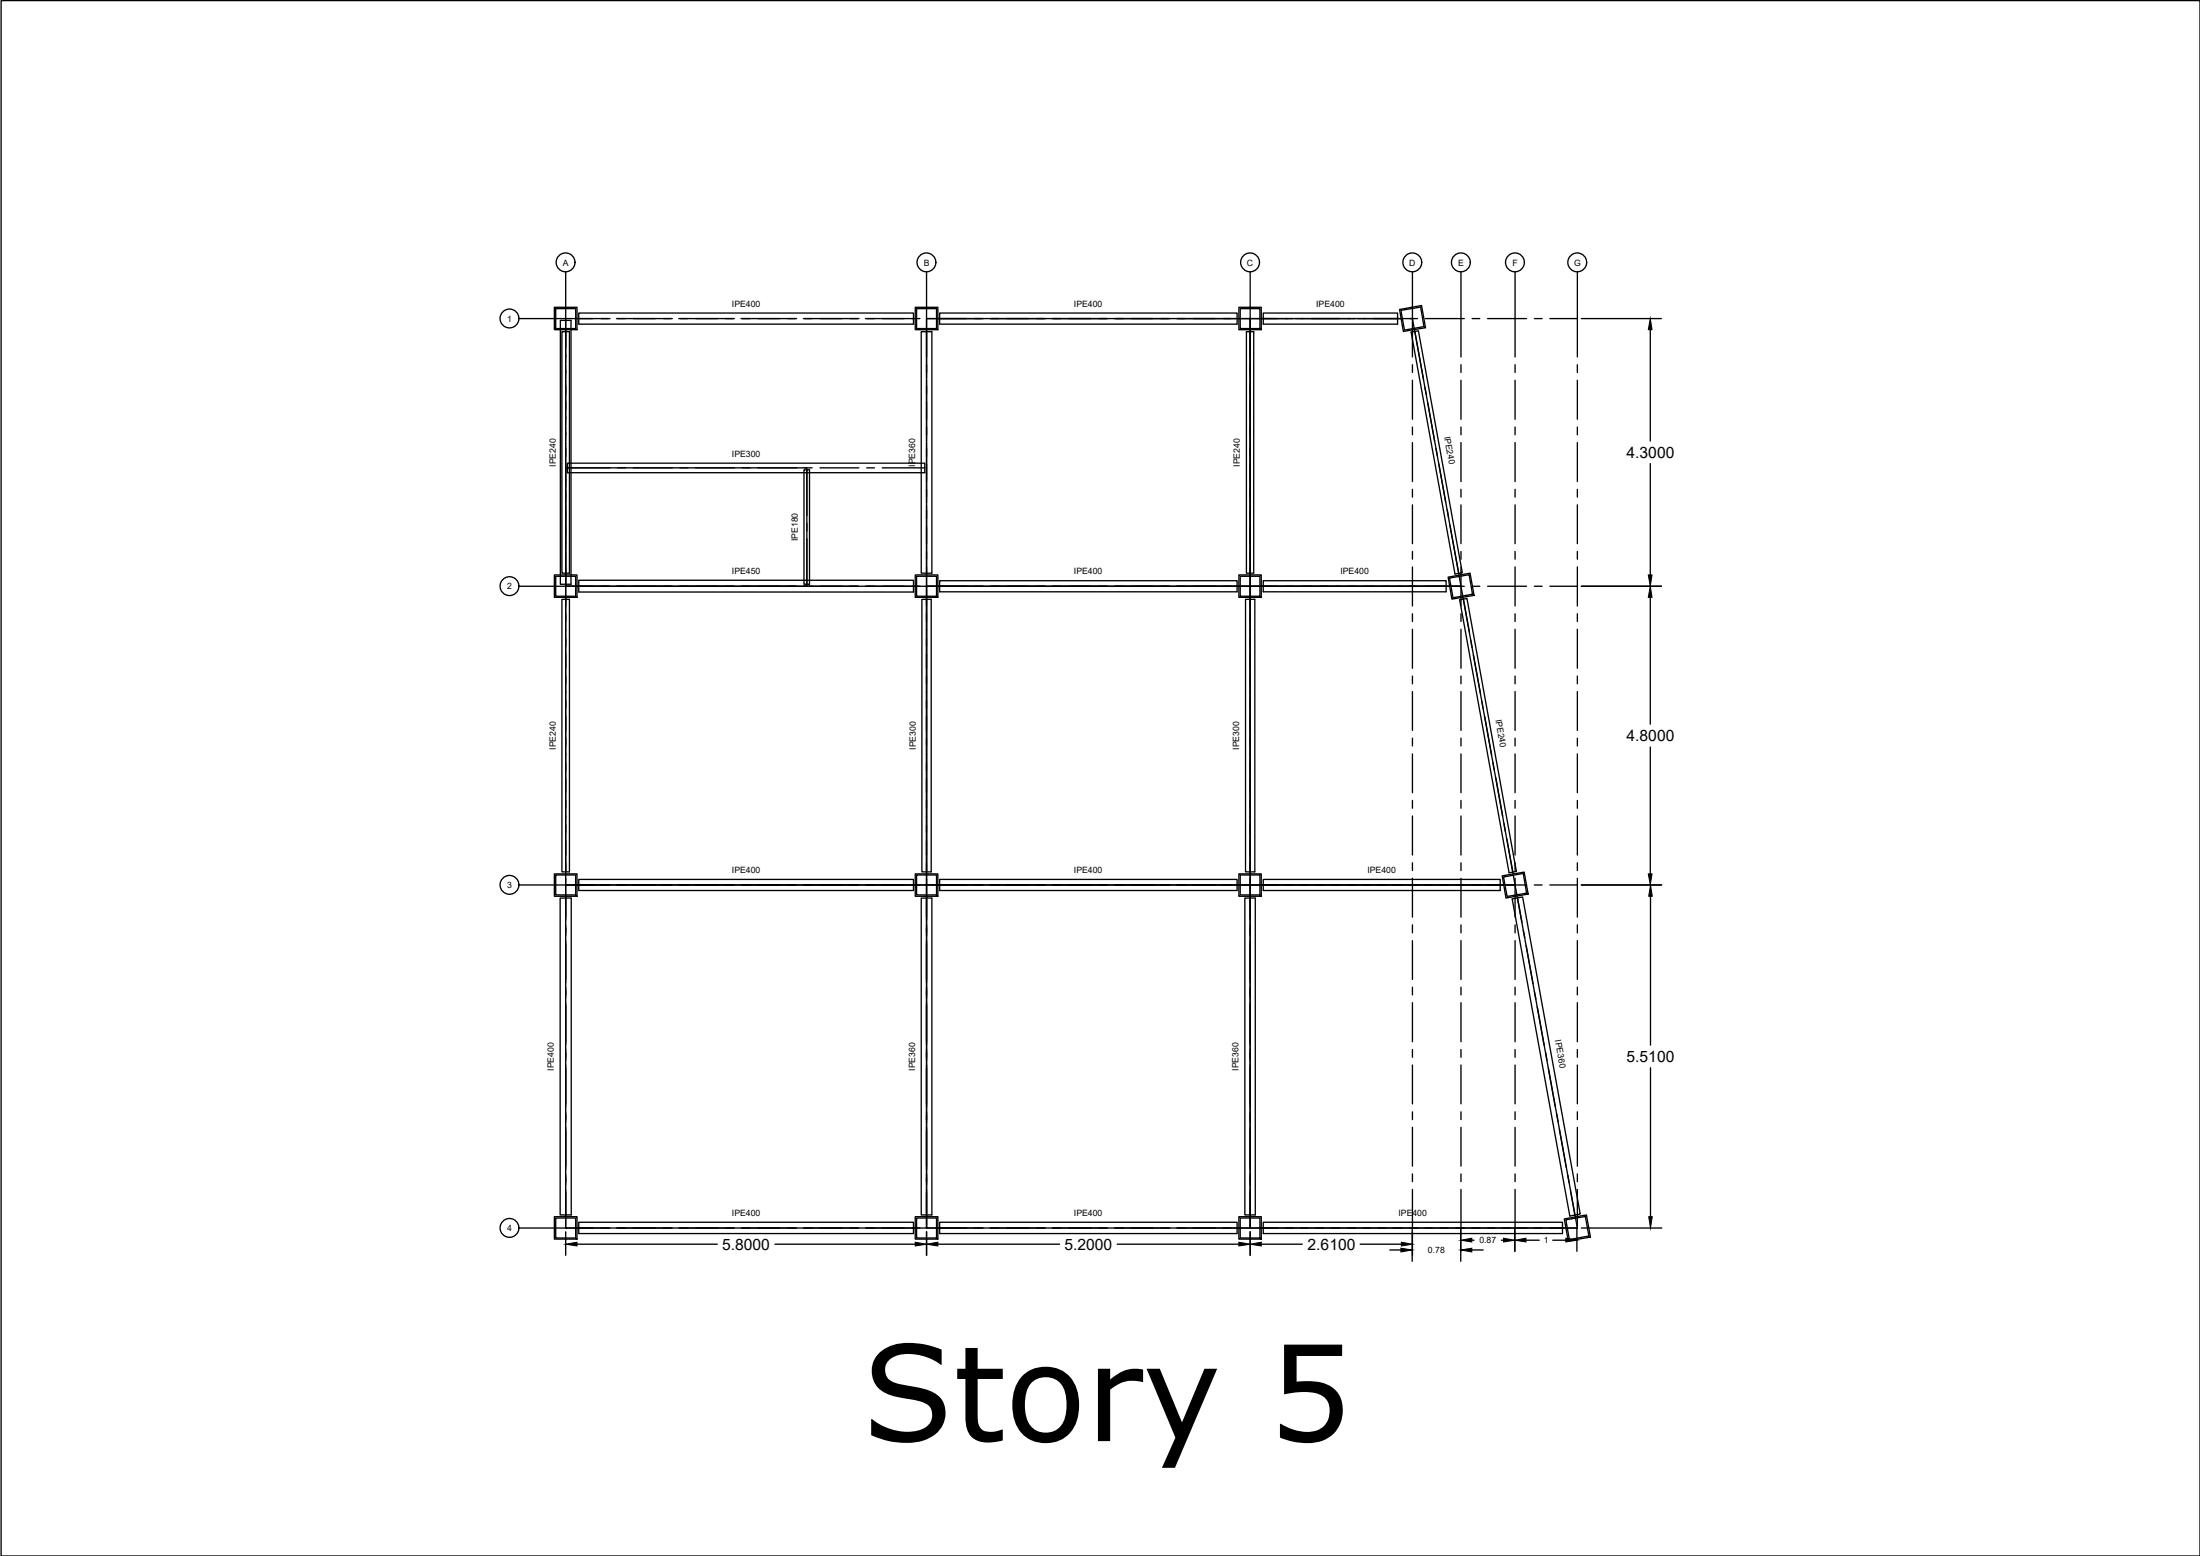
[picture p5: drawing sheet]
<svg xmlns="http://www.w3.org/2000/svg" width="420mm" height="297mm" viewBox="0 0 420 297" stroke-linecap="round" stroke-linejoin="round" font-family="sans-serif">
<!-- layer: 0 -->
<g fill="none" stroke="#000" stroke-width=".25">
<path d="M.2 .1h420v296.9h-420zM105.9 58.7h4.3v4.2h-4.3zM106.1 58.9h3.8v3.8h-3.8zM108 51.9v16.2M110.5 59.8h64v2.1h-64zM174.8 58.7h4.3v4.2h-4.3zM175 58.9h3.9v3.8h-3.9zM177 51.9v16.2M179.5 59.8h56.8v2.1h-56.8zM236.6 58.7h4.3v4.2h-4.3zM236.9 58.9h3.7v3.8h-3.7zM238.8 51.9v16.2"/>
<path d="M241.3 59.8h25.6v2.1h-25.6zM267.3 59.1l4.2-.8 .7 4.3-4.2 .7zM267.5 59.3l3.8-.7 .6 3.7-3.7 .7zM269.7 51.9v16.2M279 51.9v16.2M289.3 51.9v16.2M301.2 51.9v16.2M99.1 60.8h17.4M107 61.2h2.1v50.3h-2.1zM107.3 63.3h1.5v46.1h-1.5zM108 61.2v105.2M117.7 60.8h10.7"/>
<path d="M129.6 60.8h10.7M141.5 60.8h10.6M153.4 60.8h10.6M165.3 60.8h10.4M175.9 63.3h2.1v46.1h-2.1zM177 60.8h61.8v51.1h-61.8zM177 63.3v8.9M177 72.6v11.5M177.2 60.8h10.6M189.1 60.8h10.6M200.9 60.8h10.6M212.8 60.8h10.6"/>
<path d="M224.7 60.8h11.6M236.6 60.8h10.4M238 63.3h1.4v46.1h-1.4zM238.8 60.8h30.9l9.3 51.1h-40.2zM238.8 63.3v8.9M238.8 72.6v11.5M247.4 60.8h11.5M259.3 60.8h8.5M269.2 60.8h1.5M269.5 63.4l1.4-.3 8.4 46.2-1.4 .3zM269.7 69.6v1.5M269.7 72.6v7.4"/>
<path d="M270.2 63.3l1.7 9.2M272.1 73.9l.3 1.5M272.2 60.8h7.5M272.7 76.9l1.3 7.3M279 69.6v1.5M279 72.6v7.4M281.1 60.8h1.5M284.1 60.8h7.4M289.3 69.6v1.5M289.3 72.6v7.4M293 60.8h1.5M296 60.8h5.2"/>
<path d="M301.2 69.6v1.5M301.2 72.6v7.4M302 60.8h15.3M315.2 62.9v21.3M108 89.3h46.1v22.6h-46.1zM108.4 88.4h68.2v1.8h-68.2zM108.4 89.3h8.1M118 89.3h1.5M120.9 89.3h7.5M129.9 89.3h1.5M132.8 89.3h7.5M141.7 89.3h1.6"/>
<path d="M144.7 89.3h7.4M153.5 89.7h1.1v21.8h-1.1zM153.6 89.3h1.5M154.1 89.7v8.7M154.1 99.9v1.5M156.6 89.3h7.4M165.5 89.3h1.5M168.5 89.3h8.1M177 84.5v11.5M177 96.4v70M238.8 84.5v11.5M238.8 96.4v70"/>
<path d="M269.7 81.5v1.5M269.7 84.5v7.4M269.7 93.4v1.5M269.7 96.4v7.4M274.2 85.6l.3 1.5M274.8 88.5l1.3 7.4M276.4 97.3l.2 1.5M279 81.5v1.5M279 84.5v7.4M279 93.4v1.5M279 96.4v7.4M289.3 81.5v1.5"/>
<path d="M289.3 84.5v7.4M289.3 93.4v1.5M289.3 96.4v7.4M301.2 81.5v1.5M301.2 84.5v7.4M301.2 93.4v1.5M301.2 96.4v7.4M315.2 88.5v21.3M99.1 111.9h17.4M105.9 109.8h4.3v4.2h-4.3zM106.1 110h3.8v3.8h-3.8zM107.3 114.4h1.5v52h-1.5z"/>
<path d="M108 111.9h69v57h-69zM110.5 110.8h64v2.2h-64zM117.7 111.9h10.7M129.6 111.9h10.7M141.5 111.9h10.6M153.4 111.9h10.6M154.1 102.9v8.6M165.3 111.9h10.4M174.8 109.8h4.3v4.2h-4.3zM175 110h3.9v3.8h-3.9zM176.1 114.4h1.7v52h-1.7zM177 111.9h61.8v57h-61.8z"/>
<path d="M177.2 111.9h10.6M179.5 110.9h56.8v2.1h-56.8zM189.1 111.9h10.6M200.9 111.9h10.6M212.8 111.9h10.6M224.7 111.9h11.6M236.6 111.9h43.1M236.6 109.8h4.3v4.2h-4.3zM236.9 110h3.7v3.8h-3.7zM237.9 114.4h1.7v52h-1.7zM238.8 111.9h40.2l10.3 57h-50.5zM241.3 110.9h34.9v2.1h-34.9z"/>
<path d="M269.7 105.3v1.5M269.7 108.2v7.5M269.7 117.2v1.4M276.6 110.2l4.2-.8 .7 4.3-4.2 .7zM276.8 110.3l3.8-.6 .6 3.7-3.7 .7zM276.9 100.2l1.7 9.3M278.8 114.5l1.4-.3 9.4 52.2-1.4 .2zM279 105.3v1.5M279 108.2v7.5M279 117.2v1.4M279.5 114.4l1.1 6.3M281.1 111.9h1.5"/>
<path d="M284.1 111.9h7.4M289.3 105.3v1.5M289.3 108.2v7.5M289.3 117.2v1.4M293 111.9h1.5M296 111.9h5.2M301.2 105.3v1.5M301.2 108.2v7.5M301.2 117.2v1.4M302 111.9h15.3M315.2 114v24.2M269.7 120.1v7.5"/>
<path d="M269.7 129.1v1.4M269.7 132v7.4M279 120.1v7.5M279 129.1v1.4M279 132v7.4M280.9 122.2l.2 1.4M281.4 125.1l1.3 7.3M283 133.8l.3 1.5M283.5 136.8l1.4 7.3M289.3 120.1v7.5M289.3 129.1v1.4M289.3 132v7.4"/>
<path d="M301.2 120.1v7.5M301.2 129.1v1.4M301.2 132v7.4M269.7 140.9v1.5M269.7 143.9v7.4M269.7 152.8v1.5M269.7 155.8v7.4M279 140.9v1.5M279 143.9v7.4M279 152.8v1.5M279 155.8v7.4M285.1 145.5l.3 1.5"/>
<path d="M285.7 148.4l1.3 7.4M287.2 157.2l.3 1.5M289.3 140.9v1.5M289.3 143.9v7.4M289.3 152.8v1.5M289.3 155.8v7.4M301.2 140.9v1.5M301.2 143.9v7.4M301.2 152.8v1.5M301.2 155.8v7.4M315.2 142.6v24.2M99.1 168.9h17.4"/>
<path d="M105.9 166.8h4.3v4.3h-4.3zM106.1 167h3.8v3.8h-3.8zM107 171.4h2.1v60.5h-2.1zM108 168.9h69v65.5h-69zM108 167.7v8M108 176.6v2.1M108 179.6v8M110.5 167.9h64v2.1h-64zM117.7 168.9h10.7M129.6 168.9h10.7M141.5 168.9h10.6M153.4 168.9h10.6"/>
<path d="M165.3 168.9h10.4M174.8 166.8h4.3v4.3h-4.3zM175 167h3.9v3.8h-3.9zM175.9 171.4h2.1v60.5h-2.1zM177 168.9h61.8v65.5h-61.8zM177 167.7v8M177 176.6v2.1M177 179.6v8M177.2 168.9h10.6M179.5 167.9h56.8v2.1h-56.8zM189.1 168.9h10.6M200.9 168.9h10.6"/>
<path d="M212.8 168.9h10.6M224.7 168.9h11.6M236.6 168.9h54.9M236.6 166.8h4.3v4.3h-4.3zM236.9 167h3.7v3.8h-3.7zM237.7 171.4h2v60.5h-2zM238.8 168.9h50.5l11.9 65.5h-62.4zM238.8 167.7v8M238.8 176.6v2.1M238.8 179.6v8M241.3 167.9h45.2v2.1h-45.2zM269.7 164.7v1.5"/>
<path d="M269.7 167.7v7.4M269.7 176.6v1.5M269.7 179.6v7.4M279 164.7v1.5M279 167.7v7.4M279 176.6v1.5M279 179.6v7.4M286.9 167.2l4.2-.7 .7 4.2-4.2 .7zM287.1 167.4l3.8-.7 .6 3.8-3.7 .6zM287.8 160.2l1.1 6.3M288.8 171.6l2-.4 11 60.6-2 .3zM289.3 164.7v1.5"/>
<path d="M289.3 167.7v7.4M289.3 176.6v1.5M289.3 179.6v7.4M289.8 171.4l.9 4.7M290.9 177.6l.3 1.4M293 168.9h1.5M296 168.9h5.2M301.2 164.7v1.5M301.2 167.7v7.4M301.2 176.6v1.5M301.2 179.6v7.4M302 168.9h15.4"/>
<path d="M315.2 171.1v28.4M108 188.5v2M108 191.4v8.1M177 188.5v2M177 191.4v8.1M238.8 188.5v2M238.8 191.4v8.1M269.7 188.5v1.4M269.7 191.4v7.5M279 188.5v1.4M279 191.4v7.5M289.3 188.5v1.4"/>
<path d="M289.3 191.4v7.5M291.5 180.5l1.3 7.3M293 189.3l.3 1.4M293.6 192.2l1.3 7.3M301.2 188.5v1.4M301.2 191.4v7.5M108 200.3v2.1M108 203.3v8.1M108 212.2v2.1M108 215.2v8M177 200.3v2.1M177 203.3v8.1"/>
<path d="M177 212.2v2.1M177 215.2v8M238.8 200.3v2.1M238.8 203.3v8.1M238.8 212.2v2.1M238.8 215.2v8M269.7 200.3v1.5M269.7 203.3v7.4M269.7 212.2v1.5M269.7 215.2v7.4M279 200.3v1.5M279 203.3v7.4"/>
<path d="M279 212.2v1.5M279 215.2v7.4M289.3 200.3v1.5M289.3 203.3v7.4M289.3 212.2v1.5M289.3 215.2v7.4M295.2 200.9l.2 1.5M295.7 203.9l1.3 7.3M297.3 212.6l.3 1.5M297.8 215.5l1.3 7.4M301.2 200.3v1.5M301.2 203.3v7.4"/>
<path d="M301.2 212.2v1.5M301.2 215.2v7.4M315.2 203.8v28.5M99.1 234.4h17.4M105.9 232.3h4.3v4.2h-4.3zM106.1 232.5h3.8v3.8h-3.8zM108 224.1v2.1M108 227.1v7.3M108 235.1v4.5M110.2 237.5h26.8M110.5 233.3h64v2.2h-64zM117.7 234.4h10.7"/>
<path d="M129.6 234.4h10.7M141.5 234.4h10.6M148 237.5h26.8M153.4 234.4h10.6M165.3 234.4h10.4M174.8 232.3h4.3v4.2h-4.3zM175 232.5h3.9v3.8h-3.9zM177 224.1v2.1M177 227.1v7.3M177 235.1v4.5M177.2 234.4h10.6M179.1 237.5h23.3"/>
<path d="M179.5 233.3h56.8v2.2h-56.8zM189.1 234.4h10.6M200.9 234.4h10.6M212.8 234.4h10.6M213.4 237.5h23.2M224.7 234.4h11.6M236.6 232.3h4.3v4.2h-4.3zM236.9 232.5h3.7v3.8h-3.7zM238.8 224.1v2.1M238.8 227.1v7.3M238.8 235.1v4.5M240.9 237.5h7.8"/>
<path d="M241.3 233.3h57.1v2.2h-57.1zM259.8 237.5h7.8M265.4 238.6h2.1M269.7 234.4v6.4M269.7 224.1v1.5M269.7 227.1v7.3M269.7 235.1v4.5M279 234.4v6.4M279 224.1v1.5M279 227.1v7.3M281.1 238.6h2.2M281.1 236.8h.4"/>
<path d="M286.7 236.8h.4M289.3 234.4v4.5M289.3 224.1v1.5M289.3 227.1v7.3M291.4 236.8h2.6M296.5 236.8h2.5M298.7 232.7l4.3-.8 .7 4.3-4.2 .7zM299 232.9l3.8-.7 .6 3.8-3.7 .6zM299.4 224.4l.3 1.4M299.9 227.3l.9 4.7M301.2 234.4v4.5M301.2 224.1v1.5"/>
<path d="M301.2 227.1v7.3h-64.6M302 234.4h15.4"/>
<circle cx="108" cy="50.1" r="1.8"/>
<circle cx="176.9" cy="50.1" r="1.8"/>
<circle cx="238.7" cy="50.1" r="1.8"/>
<circle cx="269.7" cy="50.1" r="1.8"/>
<circle cx="279" cy="50.1" r="1.8"/>
<circle cx="289.3" cy="50.1" r="1.8"/>
<circle cx="301.2" cy="50.1" r="1.8"/>
<circle cx="97.3" cy="60.8" r="1.8"/>
<circle cx="97.3" cy="111.9" r="1.8"/>
<circle cx="97.3" cy="168.9" r="1.8"/>
<circle cx="97.3" cy="234.4" r="1.8"/>
</g>
<g fill="#000" stroke="#000" stroke-width=".19">
<path d="M315.2 60.8l.3 2.1h-.7zM314.8 109.8h.7l-.3 2.1zM315.2 111.9l.3 2.1h-.7zM314.8 166.8h.7l-.3 2.1zM315.2 168.9l.4 2.2h-.7zM108 237.5l2.2-.4v.8zM174.8 237.1l2.2 .4-2.2 .4zM177 237.5l2.1-.4v.8zM236.6 237.1l2.2 .4-2.2 .4zM238.8 237.5l2.1-.4v.8zM267.5 238.3l2.2 .3-2.2 .4zM267.6 237.1l2.1 .4-2.1 .4z"/>
<path d="M279 238.6l2.1-.3v.7zM279 236.8l2.1-.4v.7zM287.1 236.4l2.2 .4-2.2 .3zM289.3 236.8l2.1-.4v.7zM299 236.4l2.2 .4-2.2 .3zM314.9 232.3h.7l-.4 2.1z"/>
</g>
<text font-size="25.3" x="164.7" y="275.1">Story 5</text>
<g font-size="3">
<text x="310.6" y="87.4">4.3000</text>
<text x="310.6" y="141.5">4.8000</text>
<text x="310.6" y="202.7">5.5100</text>
<text x="137.9" y="238.6">5.8000</text>
<text x="203.3" y="238.6">5.2000</text>
<text x="249.7" y="238.6">2.6100</text>
</g>
<g font-size="1.7">
<text x="107.5" y="50.7">A</text>
<text x="176.4" y="50.7">B</text>
<text x="238.1" y="50.7">C</text>
<text x="269.2" y="50.7">D</text>
<text x="278.5" y="50.7">E</text>
<text x="288.8" y="50.7">F</text>
<text x="300.6" y="50.7">G</text>
<text x="139.8" y="58.5">IPE400</text>
<text x="205.1" y="58.5">IPE400</text>
<text x="251.4" y="58.5">IPE400</text>
<text x="96.9" y="61.4">1</text>
<text x="275.8" y="83.3" transform="rotate(80 275.8 83.3)">IPE240</text>
<text x="106.1" y="89.1" transform="rotate(-90 106.1 89.1)">IPE240</text>
<text x="139.8" y="87.2">IPE300</text>
<text x="174.8" y="89.1" transform="rotate(-90 174.8 89.1)">IPE360</text>
<text x="236.8" y="89.1" transform="rotate(-90 236.8 89.1)">IPE240</text>
<text x="152.4" y="103.3" transform="rotate(-90 152.4 103.3)">IPE180</text>
<text x="96.9" y="112.5">2</text>
<text x="139.8" y="109.6">IPE450</text>
<text x="205.1" y="109.6">IPE400</text>
<text x="256" y="109.6">IPE400</text>
<text x="285.6" y="137.4" transform="rotate(80 285.6 137.4)">IPE240</text>
<text x="106.1" y="143.2" transform="rotate(-90 106.1 143.2)">IPE240</text>
<text x="174.9" y="143.2" transform="rotate(-90 174.9 143.2)">IPE300</text>
<text x="236.6" y="143.2" transform="rotate(-90 236.6 143.2)">IPE300</text>
<text x="139.8" y="166.7">IPE400</text>
<text x="205.1" y="166.7">IPE400</text>
<text x="261.2" y="166.7">IPE400</text>
<text x="96.9" y="169.5">3</text>
<text x="297" y="198.6" transform="rotate(80 297 198.6)">IPE360</text>
<text x="105.8" y="204.4" transform="rotate(-90 105.8 204.4)">IPE400</text>
<text x="174.8" y="204.4" transform="rotate(-90 174.8 204.4)">IPE360</text>
<text x="236.5" y="204.4" transform="rotate(-90 236.5 204.4)">IPE360</text>
<text x="139.8" y="232.1">IPE400</text>
<text x="205.1" y="232.1">IPE400</text>
<text x="267.1" y="232.1">IPE400</text>
<text x="96.9" y="235">4</text>
<text x="272.7" y="239.2">0.78</text>
<text x="282.5" y="237.3">0.87</text>
<text x="294.9" y="237.3">1</text>
</g>
</svg>
